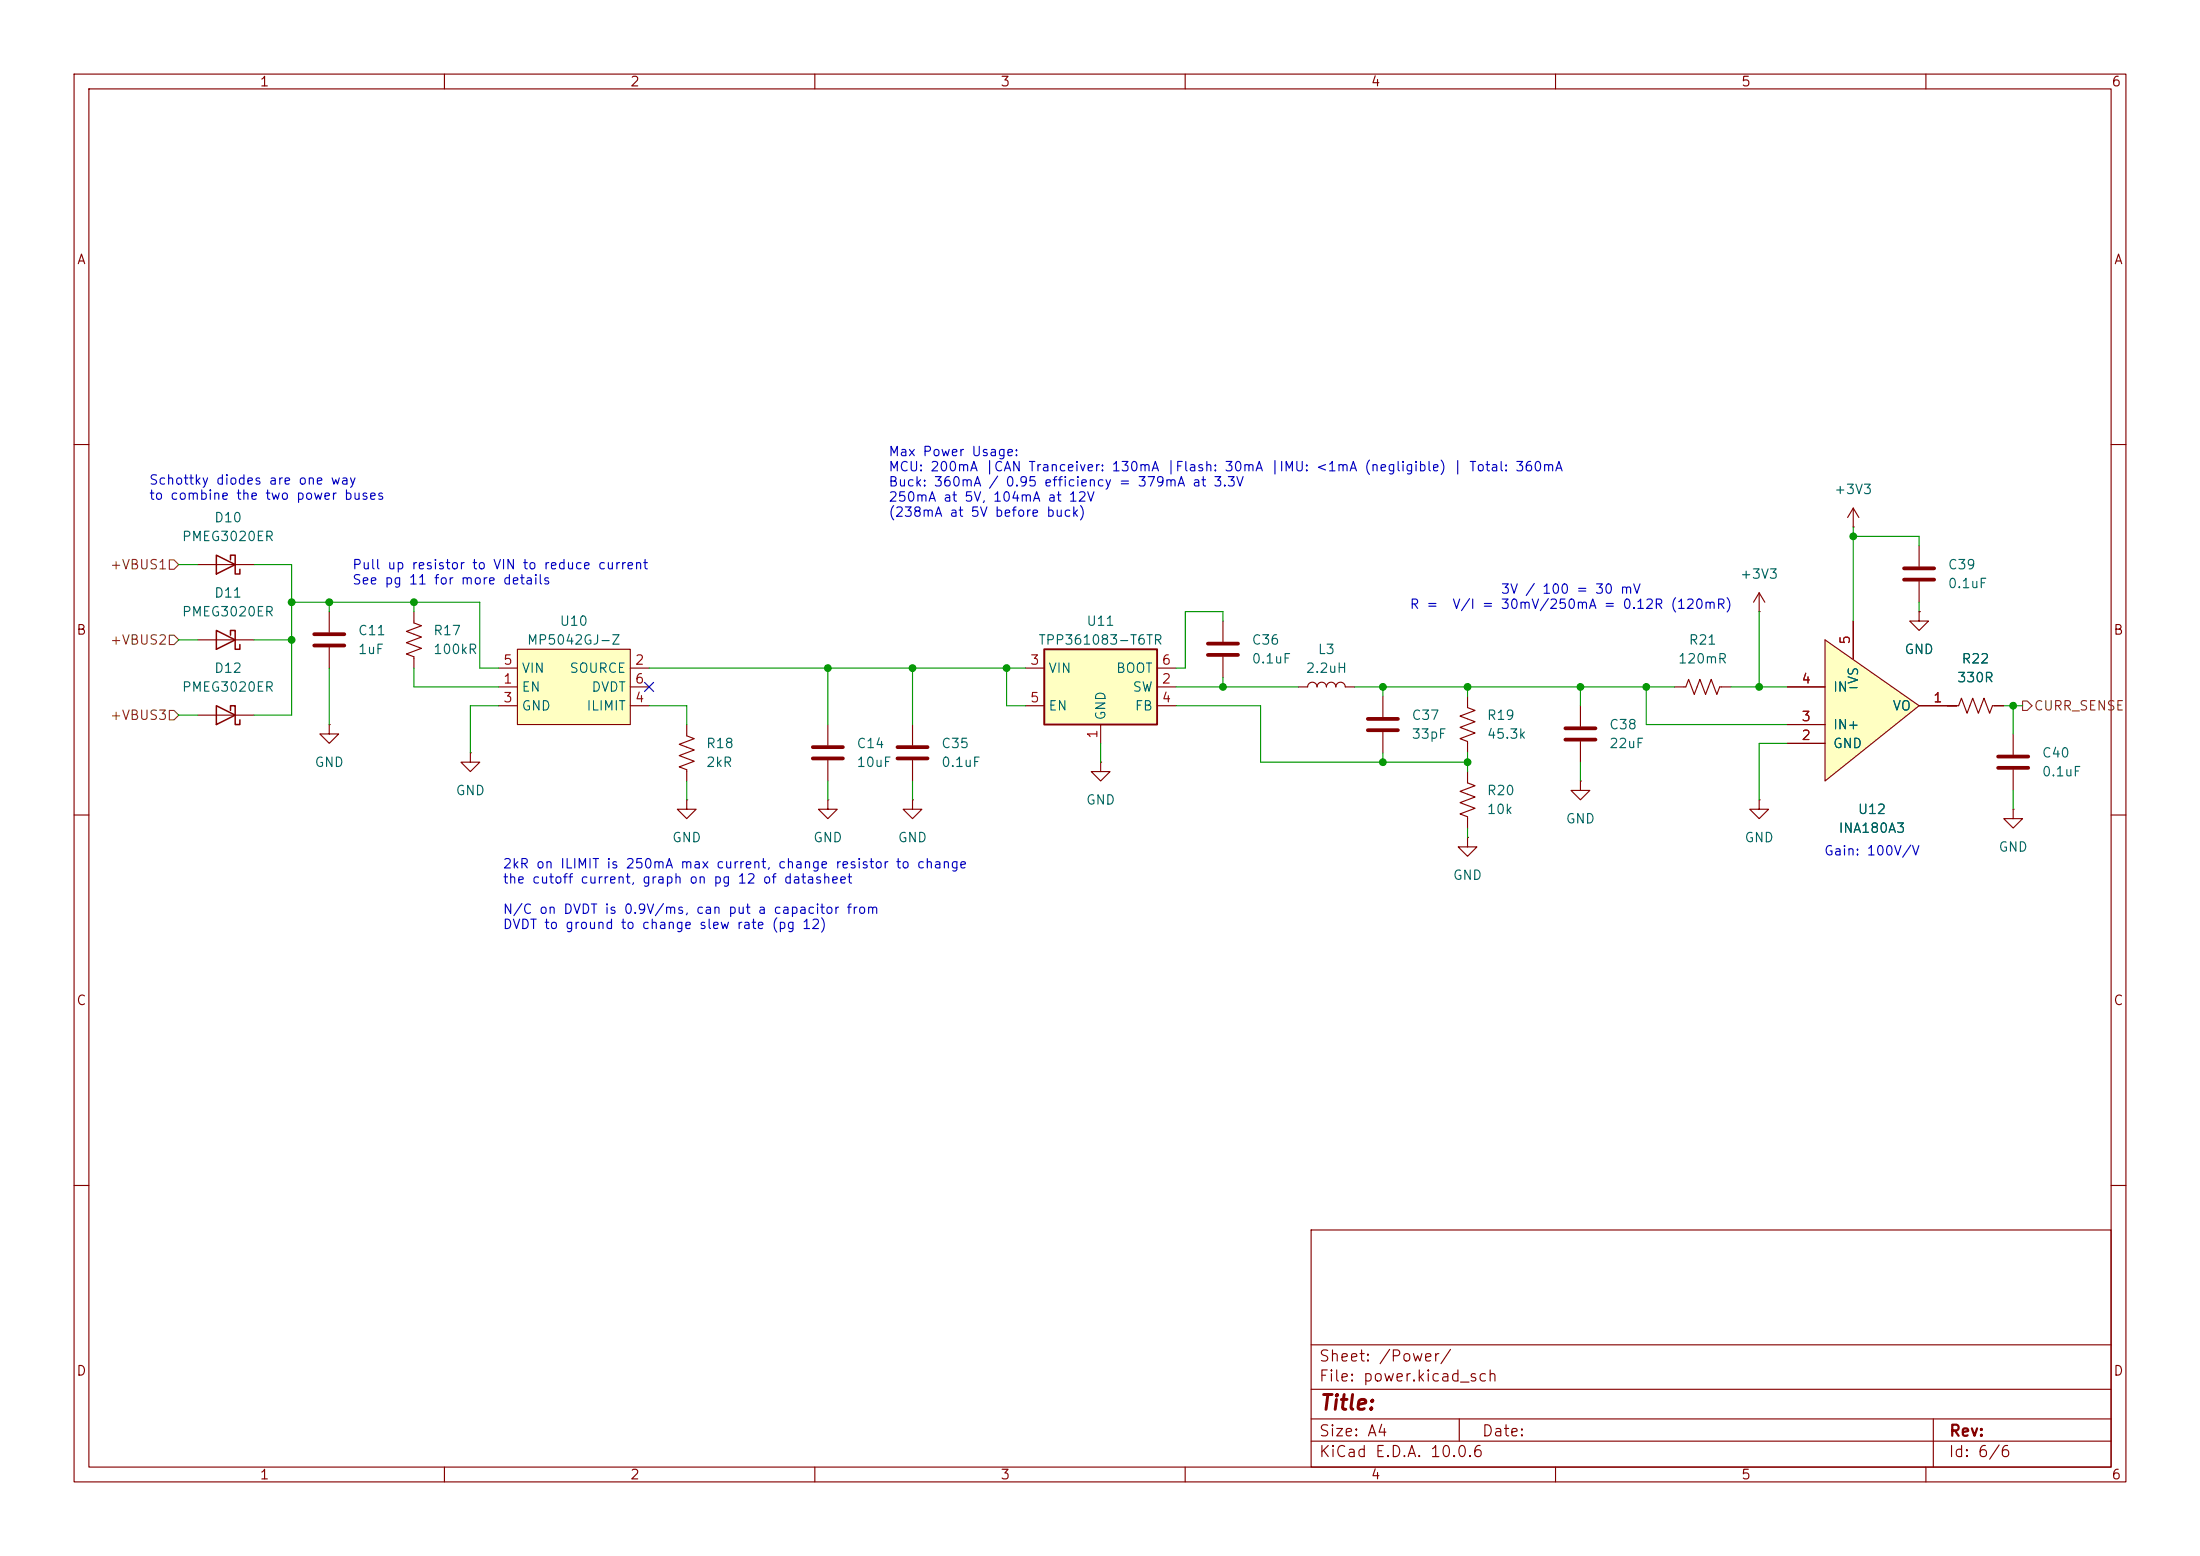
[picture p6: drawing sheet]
<svg xmlns="http://www.w3.org/2000/svg" width="297mm" height="210mm" viewBox="0 0 297 210" stroke-linecap="round" stroke-linejoin="round" font-family="sans-serif">
<g fill="none" stroke="#840000" stroke-width=".15">
<path d="M10 10h277v190h-277zM12 12h273v186h-273zM60 10v2M110 10v2M160 10v2M210 10v2M260 10v2M10 60h2M285 60h2M10 110h2M285 110h2M10 160h2"/>
<path d="M177 166h108v32h-108zM285 160h2M60 198v2M110 198v2M160 198v2M177 194.5h108M177 191.5h108M177 187.5h108M177 181.5h108M197 191.5v3M210 198v2M260 198v2"/>
<path d="M261 191.5v6.5"/>
</g>
<path d="M69.8 87.6h15.3v10.2h-15.3z" fill="#ffffc2"/>
<g fill="none" stroke="#840000" stroke-width=".15">
<path d="M26.7 76.2h7.6M67.3 92.7h2.5M67.3 90.2h2.5M67.3 95.3h2.5M69.8 87.6h15.3v10.2h-15.3zM85.1 92.7h2.5M85.1 90.2h2.5M85.1 95.3h2.5M92.7 97.8v1.5l1 .4-2 .8 2 .7-2 .8 2 .7-2 .8 1 .4v1.5M111.8 97.8v2.8M165.1 83.8v2.8M165.1 88.6v2.8"/>
<path d="M186.7 94v2.8M186.7 98.8v2.8M226.1 92.7h1.5l.4-1 .7 2 .8-2 .8 2 .7-2 .8 2 .4-1h1.5M237.5 82.6h.1M237.5 80l-.8 1.3M237.5 80l.8 1.3M237.5 80v2.6M111.8 102.6v2.8M198.1 104.1v1.6l1 .3-2 .8 2 .8-2 .7 2 .8-2 .8 1 .3v1.6"/>
</g>
<path d="M163.1 88.4h4M163.1 86.9h4M184.7 98.6h4M184.7 97h4M109.7 100.8h4.1M109.7 102.4h4.1" fill="none" stroke="#840000" stroke-width=".51"/>
<path d="M29.2 74.9l2.5 1.3-2.5 1.3zM31.1 75.6v-.7h.6v2.6h.7v-.7" fill="none" stroke="#840000" stroke-width=".2"/>
<path d="M141 87.6h15.2v10.2h-15.2z" fill="#ffffc2"/>
<path d="M141 87.6h15.2v10.2h-15.2z" fill="none" stroke="#840000" stroke-width=".25"/>
<path d="M44.4 82.6v2.7M44.4 87.4v2.8M138.4 90.2h2.6M138.4 95.3h2.6M148.6 97.8v2.5M156.2 92.7h2.5M156.2 90.2h2.5M156.2 95.3h2.5" fill="none" stroke="#840000" stroke-width=".15"/>
<path d="M42.4 85.6h4.1M42.4 87.1h4.1" fill="none" stroke="#840000" stroke-width=".51"/>
<path d="M246.4 86.4l12.7 8.9-12.7 10.1z" fill="#ffffc2"/>
<g fill="none" stroke="#840000" stroke-width=".15">
<path d="M250.2 71.1h.1M250.2 68.6v2.5M250.2 68.6l-.8 1.3M250.2 68.6l.8 1.3M259.1 73.7v2.8M259.1 78.5v2.8M26.7 96.5h7.6M26.7 86.4h7.6M44.4 97.8v1.3h1.3l-1.3 1.2-1.2-1.2h1.2M44.4 97.8h.1M55.9 82.6v1.5l1 .4-2 .7 2 .8-2 .7 2 .8-2 .8 1 .3v1.6M123.2 97.8v2.8"/>
<path d="M175.3 92.7h1.2a.64 .64 0 0 1 .7-.6 .64 .64 0 0 1 .6 .6 .64 .64 0 0 1 .6-.6 .64 .64 0 0 1 .7 .6 .64 .64 0 0 1 .6-.6 .64 .64 0 0 1 .6 .6 .64 .64 0 0 1 .7-.6 .64 .64 0 0 1 .6 .6h1.3M198.1 94v1.5l1 .4-2 .7 2 .8-2 .8 2 .7-2 .8 1 .4v1.5M213.4 95.3v2.7M241.3 97.8h5.1M241.3 92.7h5.1M246.4 86.4l12.7 8.9-12.7 10.1zM250.2 83.8v5.1M259.1 95.3h5.3l.4-1.1 .8 2.1 .7-2.1 .8 2.1 .7-2.1 .8 2.1 .4-1h1.5M259.1 82.6v1.2h1.2l-1.2 1.3-1.3-1.3h1.3M259.1 82.6h.1M271.8 99.1v2.8M63.5 101.6v1.3h1.3l-1.3 1.2-1.3-1.2h1.3"/>
<path d="M63.5 101.6h.1M92.7 108v1.2h1.3l-1.3 1.3-1.3-1.3h1.3M92.7 108h.1M111.8 108v1.2h1.2l-1.2 1.3-1.3-1.3h1.3M111.8 108h.1M123.2 108v1.2h1.3l-1.3 1.3-1.3-1.3h1.3M123.2 108h.1M123.2 102.6v2.8M148.6 102.9v1.2h1.3l-1.3 1.3-1.3-1.3h1.3M148.6 102.9h.1M198.1 113v1.3h1.3l-1.3 1.3-1.3-1.3h1.3M198.1 113h.1"/>
<path d="M213.4 105.4v1.3h1.2l-1.2 1.3-1.3-1.3h1.3M213.4 105.4h.1M213.4 100.1v2.8M237.5 108v1.2h1.3l-1.3 1.3-1.3-1.3h1.3M237.5 108h.1M241.3 100.3h5.1M271.8 109.2v1.3h1.2l-1.2 1.3-1.3-1.3h1.3M271.8 109.2h.1M271.8 103.9v2.8"/>
</g>
<path d="M257 78.2h4.1M257 76.7h4.1M211.3 98.3h4.1M211.3 99.8h4.1M121.2 102.4h4M121.2 100.8h4M269.7 103.6h4.1M269.7 102.1h4.1" fill="none" stroke="#840000" stroke-width=".51"/>
<path d="M29.2 95.3l2.5 1.2-2.5 1.3zM29.2 85.1l2.5 1.3-2.5 1.2zM31.1 95.9v-.6h.6v2.5h.7v-.6M31.1 85.7v-.6h.6v2.5h.7v-.6" fill="none" stroke="#840000" stroke-width=".2"/>
<path d="M22.9 75.6h.6l.6 .6-.6 .6h-.6zM22.9 95.9h.6l.6 .6-.6 .7h-.6zM22.9 85.7h.6l.6 .7-.6 .6h-.6zM273 94.6h.7l.6 .7-.6 .6h-.7z" fill="none" stroke="#725600" stroke-width=".15"/>
<g fill="none" stroke="#009600" stroke-width=".15">
<path d="M24.1 76.2h2.6M34.3 76.2h5.1v20.3h-5.1M250.2 72.4h8.9v1.3M250.2 71.1v12.7M24.1 86.4h2.6M24.1 96.5h2.6M34.3 86.4h5.1M39.4 81.3h25.4v8.9h2.5M44.4 81.3v1.3M44.4 90.2v7.6M55.9 81.3v1.3M55.9 90.2v2.5h11.4"/>
<path d="M67.3 95.3h-3.8v6.3M87.6 90.2h50.8M87.6 95.3h5.1v2.5M111.8 90.2v7.6M123.2 90.2v7.6M135.9 90.2v5.1h2.5M158.7 95.3h11.5v7.6h27.9M158.7 92.7h16.6M165.1 83.8v-1.2h-5.1v7.6h-1.3M165.1 91.4v1.3M182.9 92.7h43.2M186.7 92.7v1.3"/>
<path d="M198.1 92.7v1.3M213.4 92.7v2.6M222.2 92.7v5.1h19.1M233.7 92.7h7.6M237.5 82.6v10.1M259.1 81.3v1.3M262.9 95.3h1.3M270.5 95.3h2.5M271.8 95.3v3.8M92.7 105.4v2.6M111.8 105.4v2.6M123.2 105.4v2.6"/>
<path d="M148.6 100.3v2.6M186.7 101.6v1.3M198.1 101.6v2.5M198.1 111.8v1.2M213.4 102.9v2.5M241.3 100.3h-3.8v7.7M271.8 106.7v2.5"/>
</g>
<path d="M87 92.1l1.2 1.2M88.2 92.1l-1.2 1.2" fill="none" stroke="#000084" stroke-width=".15"/>
<g fill="#009600" stroke="#009600" stroke-width=".14">
<circle cx="39.4" cy="81.3" r=".46"/>
<circle cx="44.4" cy="81.3" r=".46"/>
<circle cx="55.9" cy="81.3" r=".46"/>
<circle cx="39.4" cy="86.4" r=".46"/>
<circle cx="111.8" cy="90.2" r=".46"/>
<circle cx="123.2" cy="90.2" r=".46"/>
<circle cx="135.9" cy="90.2" r=".46"/>
<circle cx="186.7" cy="102.9" r=".46"/>
<circle cx="186.7" cy="92.7" r=".46"/>
<circle cx="165.1" cy="92.7" r=".46"/>
<circle cx="250.2" cy="72.4" r=".46"/>
<circle cx="271.8" cy="95.3" r=".46"/>
<circle cx="198.1" cy="92.7" r=".46"/>
<circle cx="237.5" cy="92.7" r=".46"/>
<circle cx="222.2" cy="92.7" r=".46"/>
<circle cx="213.4" cy="92.7" r=".46"/>
<circle cx="198.1" cy="102.9" r=".46"/>
</g>
<text font-size="2" fill="#840000" x="178" y="190.8">Title:</text>
<g font-size="1.5" fill="#840000">
<text x="178" y="184.1">Sheet: /Power/</text>
<text x="178" y="186.8">File: power.kicad_sch</text>
<text x="178" y="197">KiCad E.D.A. 10.0.6</text>
<text x="178" y="194.2">Size: A4</text>
<text x="200" y="194.2">Date:</text>
<text x="263" y="197">Id: 6/6</text>
<text x="263" y="194.2">Rev:</text>
</g>
<g font-size="1.3" fill="#840000">
<text x="35" y="12">1</text>
<text x="85" y="12">2</text>
<text x="135" y="12">3</text>
<text x="185" y="12">4</text>
<text x="235" y="12">5</text>
<text x="285" y="12">6</text>
<text x="10.3" y="36">A</text>
<text x="285.3" y="36">A</text>
<text x="10.2" y="86">B</text>
<text x="285.2" y="86">B</text>
<text x="10.2" y="136">C</text>
<text x="285.2" y="136">C</text>
<text x="10.2" y="186">D</text>
<text x="285.2" y="186">D</text>
<text x="35" y="200">1</text>
<text x="85" y="200">2</text>
<text x="135" y="200">3</text>
<text x="185" y="200">4</text>
<text x="235" y="200">5</text>
<text x="285" y="200">6</text>
</g>
<g font-size="1.3" fill="#0000c2">
<text x="20" y="65.7">Schottky diodes are one way</text>
<text x="119.9" y="61.9">Max Power Usage:</text>
<text x="119.9" y="63.9">MCU: 200mA |CAN Tranceiver: 130mA |Flash: 30mA |IMU: &lt;1mA (negligible) | Total: 360mA</text>
<text x="119.9" y="66">Buck: 360mA / 0.95 efficiency = 379mA at 3.3V</text>
<text x="20" y="67.8">to combine the two power buses</text>
<text x="119.9" y="68">250mA at 5V, 104mA at 12V</text>
<text x="119.9" y="70.1">(238mA at 5V before buck)</text>
<text x="47.5" y="77.2">Pull up resistor to VIN to reduce current</text>
<text x="47.5" y="79.2">See pg 11 for more details</text>
<text x="190.2" y="82.5">R =</text>
<text x="196" y="82.5">V/I = 30mV/250mA = 0.12R (120mR)</text>
<text x="202.5" y="80.5">3V / 100 = 30 mV</text>
<text x="67.8" y="117.5">2kR on ILIMIT is 250mA max current, change resistor to change</text>
<text x="67.8" y="119.6">the cutoff current, graph on pg 12 of datasheet</text>
<text x="246.2" y="115.8">Gain: 100V/V</text>
<text x="67.8" y="123.7">N/C on DVDT is 0.9V/ms, can put a capacitor from</text>
<text x="67.8" y="125.7">DVDT to ground to change slew rate (pg 12)</text>
</g>
<g font-size="1.3" fill="#006464">
<text x="28.8" y="70.8">D10</text>
<text x="247.5" y="67">+3V3</text>
<text x="24.5" y="73.4">PMEG3020ER</text>
<text x="262.9" y="77.2">C39</text>
<text x="24.5" y="83.5">PMEG3020ER</text>
<text x="28.8" y="81">D11</text>
<text x="234.8" y="78.4">+3V3</text>
<text x="262.9" y="79.7">0.1uF</text>
<text x="48.2" y="86.1">C11</text>
<text x="48.2" y="88.6">1uF</text>
<text x="58.4" y="86.1">R17</text>
<text x="58.4" y="88.6">100kR</text>
<text x="71.1" y="87.3">MP5042GJ-Z</text>
<text x="75.5" y="84.8">U10</text>
<text x="140.1" y="87.3">TPP361083-T6TR</text>
<text x="146.6" y="84.8">U11</text>
<text x="168.9" y="87.3">C36</text>
<text x="168.9" y="89.9">0.1uF</text>
<text x="177.8" y="88.6">L3</text>
<text x="226.4" y="89.9">120mR</text>
<text x="227.9" y="87.3">R21</text>
<text x="257" y="88.6">GND</text>
<text x="264.7" y="89.9">R22</text>
<text x="24.5" y="93.7">PMEG3020ER</text>
<text x="28.8" y="91.1">D12</text>
<text x="70.3" y="93.7">EN</text>
<text x="70.3" y="91.1">VIN</text>
<text x="76.8" y="91.1">SOURCE</text>
<text x="79.8" y="93.7">DVDT</text>
<text x="141.5" y="91.1">VIN</text>
<text x="150.6" y="91.1">BOOT</text>
<text x="152.8" y="93.7">SW</text>
<text x="176.2" y="91.1">2.2uH</text>
<text x="247.4" y="93.7">IN-</text>
<text x="251.2" y="92.4" transform="rotate(-90 251.2 92.4)">VS</text>
<text x="264.1" y="92.4">330R</text>
<text x="70.3" y="96.2">GND</text>
<text x="79.1" y="96.2">ILIMIT</text>
<text x="95.2" y="101.3">R18</text>
<text x="115.6" y="101.3">C14</text>
<text x="127" y="101.3">C35</text>
<text x="141.5" y="96.2">EN</text>
<text x="149.6" y="97.3" transform="rotate(-90 149.6 97.3)">GND</text>
<text x="153.1" y="96.2">FB</text>
<text x="190.5" y="97.5">C37</text>
<text x="190.5" y="100">33pF</text>
<text x="200.6" y="97.5">R19</text>
<text x="200.6" y="100">45.3k</text>
<text x="217.2" y="98.8">C38</text>
<text x="217.2" y="101.3">22uF</text>
<text x="247.4" y="101.3">GND</text>
<text x="247.4" y="98.8">IN+</text>
<text x="255.4" y="96.2">VO</text>
<text x="42.4" y="103.8">GND</text>
<text x="61.4" y="107.6">GND</text>
<text x="95.2" y="103.8">2kR</text>
<text x="115.6" y="103.8">10uF</text>
<text x="127" y="103.8">0.1uF</text>
<text x="200.6" y="107.6">R20</text>
<text x="275.6" y="102.6">C40</text>
<text x="275.6" y="105.1">0.1uF</text>
<text x="90.6" y="114">GND</text>
<text x="109.7" y="114">GND</text>
<text x="121.1" y="114">GND</text>
<text x="146.5" y="108.9">GND</text>
<text x="200.6" y="110.2">10k</text>
<text x="211.3" y="111.5">GND</text>
<text x="235.4" y="114">GND</text>
<text x="248.1" y="112.7">INA180A3</text>
<text x="250.7" y="110.2">U12</text>
<text x="196.1" y="119.1">GND</text>
<text x="269.7" y="115.3">GND</text>
</g>
<g font-size="1.3" fill="#725600">
<text x="14.8" y="77.2">+VBUS1</text>
<text x="14.8" y="87.3">+VBUS2</text>
<text x="14.8" y="97.5">+VBUS3</text>
<text x="274.5" y="96.2">CURR_SENSE</text>
</g>
<g font-size="1.3" fill="#a90000">
<text x="250.1" y="87.1" transform="rotate(-90 250.1 87.1)">5</text>
<text x="67.8" y="92.6">1</text>
<text x="67.8" y="95.1">3</text>
<text x="67.8" y="90">5</text>
<text x="85.6" y="90">2</text>
<text x="85.6" y="95.1">4</text>
<text x="85.6" y="92.6">6</text>
<text x="139" y="90">3</text>
<text x="139" y="95.1">5</text>
<text x="156.7" y="92.6">2</text>
<text x="156.7" y="95.1">4</text>
<text x="156.7" y="90">6</text>
<text x="243.1" y="92.6">4</text>
<text x="260.9" y="95.1">1</text>
<text x="148.5" y="99.8" transform="rotate(-90 148.5 99.8)">1</text>
<text x="243.1" y="100.2">2</text>
<text x="243.1" y="97.7">3</text>
</g>
</svg>
